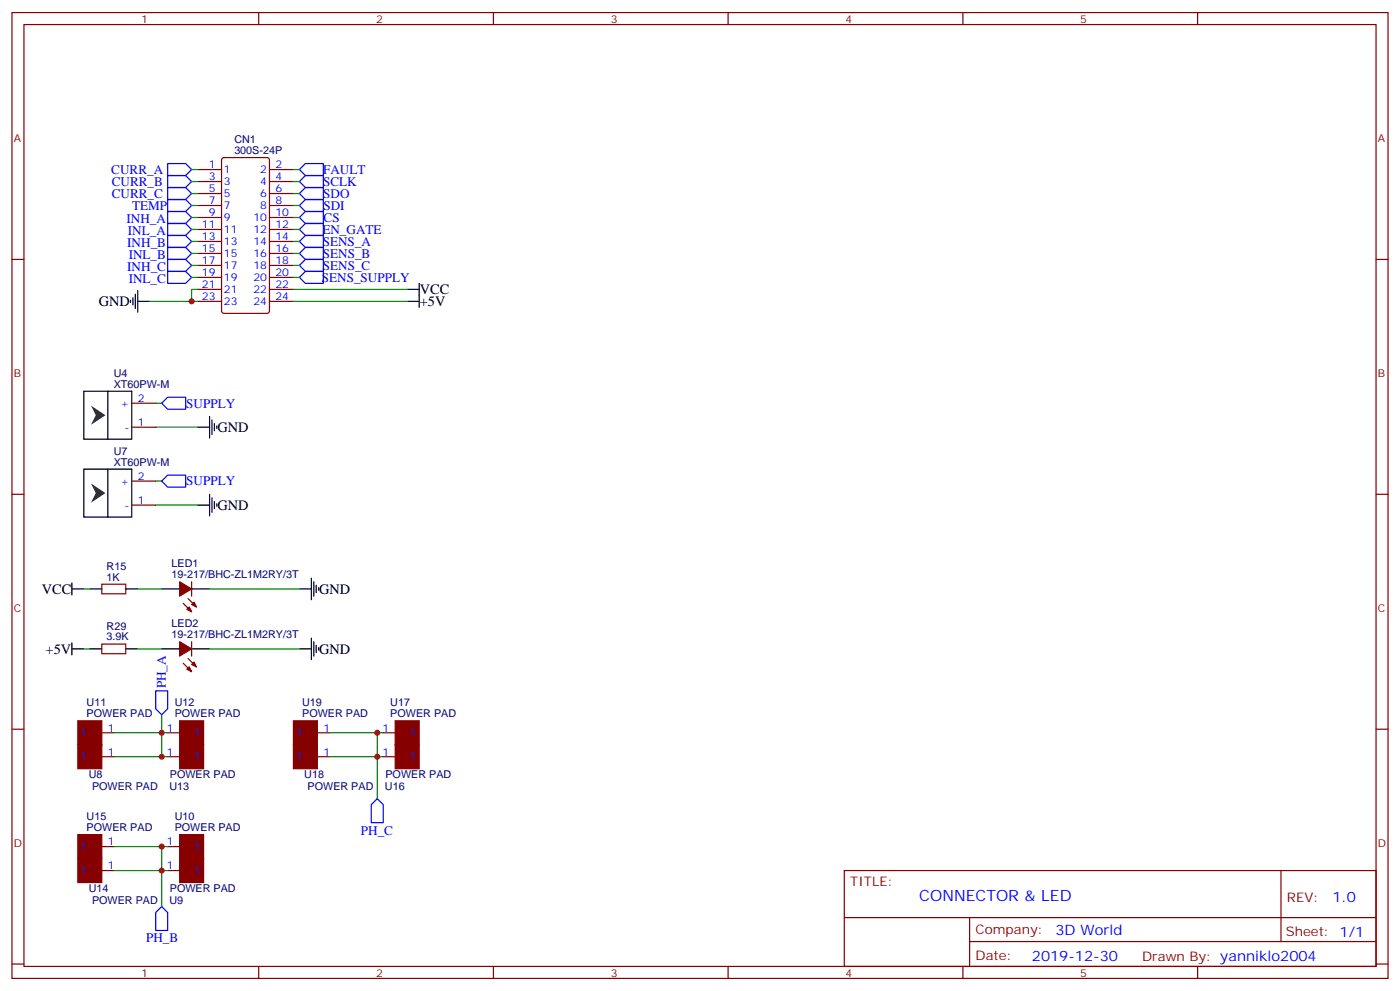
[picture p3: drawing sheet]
<svg xmlns="http://www.w3.org/2000/svg" width="412mm" height="292mm" viewBox="0 0 412 292" stroke-linecap="round" stroke-linejoin="round" font-family="sans-serif">
<g fill="none" stroke="#870000" stroke-width=".35">
<path d="M3.5 3.7h405.4v284.3h-405.4zM7.1 7.2h398.2v277.3h-398.2zM76.2 3.7v3.5M145.3 3.7v3.5M214.5 3.7v3.5M283.6 3.7v3.5M352.8 3.7v3.5M58.2 49.9h7.1M58.2 53.4h7.1M58.2 57h7.1M65.5 46.6l.5-.2h12.7l.6 .4 .1 44.7-.5 .7-12.9 .1-.7-.5v-44.7zM79.4 49.9h7"/>
<path d="M79.4 53.4h7M79.4 57h7M3.5 76.4h3.6M58.2 60.5h7.1M58.2 64h7.1M58.2 67.6h7.1M58.2 71.1h7.1M58.2 74.6h7.1M58.2 78.1h7.1M79.4 60.5h7M79.4 64h7M79.4 67.6h7"/>
<path d="M79.4 71.1h7M79.4 74.6h7M79.4 78.1h7M405.3 76.4h3.6M58.2 81.7h7.1M58.2 85.2h7.1M58.2 88.7h7.1M79.4 81.7h7M79.4 85.2h7M79.4 88.7h7M3.5 145.5h3.6M38.8 148.7h7.1"/>
<path d="M38.8 141.6h7.1M405.3 145.5h3.6M3.5 214.7h3.6M405.3 214.7h3.6M248.7 256.3h156.6v28.2h-156.6zM377.3 256.3v20.9M248.7 270.1h156.5M285.6 277.2h119.6M285.6 270.1v14.2M3.5 283.8h3.6M76.2 284.5v3.5M145.3 284.5v3.5"/>
<path d="M214.5 284.5v3.5M283.6 284.5v3.5M352.8 284.5v3.5M405.3 283.8h3.6"/>
</g>
<path d="M24.7 138.1h7v14.1h-7zM31.7 138.1h7.1v14.1h-7.1" fill="none" stroke="#000" stroke-width=".35"/>
<path d="M26.8 142.3l4.2 2.9-4.2 2.8 1.4-2.8z" fill="#333"/>
<path d="M24.7 115.2h7v14.1h-7zM31.7 115.2h7.1v14.1h-7.1" fill="none" stroke="#000" stroke-width=".35"/>
<path d="M38.8 118.7h7.1M38.8 125.8h7.1" fill="none" stroke="#870000" stroke-width=".35"/>
<path d="M26.8 119.4l4.2 2.8-4.2 2.9 1.4-2.9z" fill="#333"/>
<g fill="none" stroke="#870000" stroke-width=".35">
<path d="M30 172h7v2.8h-7zM54 177.6l2.4 2.5M55.4 176.2l2.5 2.5M56.4 171.3v4.2M30 189.6h7v2.8h-7zM54 195.3l2.4 2.4M55.4 193.9l2.5 2.4M56.4 188.9v4.2M26.5 215.7h7M49.4 215.7h7M90 215.7h7M112.9 215.7h7"/>
<path d="M26.5 222.8h7M49.4 222.8h7M90 222.8h7M112.9 222.8h7M26.5 256.3h7M26.5 249.2h7M49.4 256.3h7M49.4 249.2h7"/>
</g>
<g fill="#870000" stroke="#870000" stroke-width=".35">
<path d="M52.9 171.3l3.5 2.1-3.5 2.1z"/>
<path d="M57.1 177.3l.8 1.4-1.5-.7z"/>
<path d="M55 179.4l.7-.7 .7 1.4z"/>
<path d="M52.9 188.9l3.5 2.1-3.5 2.1z"/>
<path d="M56.4 195.6l.7-.7 .8 1.4z"/>
<path d="M55 197l.7-.7 .7 1.4z"/>
<path d="M22.9 212.2h7.1v7.1h-7.1z"/>
<path d="M22.9 219.3h7.1v7h-7.1z"/>
<path d="M52.9 212.2h7.1v7.1h-7.1z"/>
<path d="M52.9 219.3h7.1v7h-7.1z"/>
<path d="M52.9 252.8h7.1v7h-7.1z"/>
<path d="M52.9 245.7h7.1v7.1h-7.1z"/>
<path d="M22.9 252.8h7.1v7h-7.1z"/>
<path d="M22.9 245.7h7.1v7.1h-7.1z"/>
<path d="M116.4 219.3h7.1v7h-7.1z"/>
<path d="M116.4 212.2h7.1v7.1h-7.1z"/>
<path d="M86.4 219.3h7.1v7h-7.1z"/>
<path d="M86.4 212.2h7.1v7.1h-7.1z"/>
</g>
<g fill="none" stroke="#000" stroke-width=".35">
<path d="M38.5 88.4v.7M39.2 87.7v2.1M39.9 86.6v4.2M40.6 88.7h3.5M40.6 85.5v6.4M119.9 85.2h3.6M119.9 88.7h3.6M123.5 83.4v7.1M58.2 125.8h3.5M61.7 122.6v6.3M62.4 123.6v4.3M63.1 124.7v2.1"/>
<path d="M63.9 125.4v.7M58.2 148.7h3.5M61.7 145.5v6.4M62.4 146.6v4.2M63.1 147.6v2.2M63.9 148.3v.7M21.2 173.4h3.5M21.2 171.6v3.6M26.5 173.4h3.5M37 173.4h3.6M47.6 173.4h5.3M56.4 173.4h5.3"/>
<path d="M88.2 173.4h3.5M91.7 170.2v6.4M92.4 171.3v4.2M93.1 172.3v2.1M93.8 173v.7M21.2 191h3.5M21.2 189.3v3.5M26.5 191h3.5M37 191h3.6M47.6 191h5.3M56.4 191h5.3M88.2 191h3.5"/>
<path d="M91.7 187.9v6.3M92.4 188.9v4.2M93.1 190v2.1M93.8 190.7v.7"/>
</g>
<g fill="none" stroke="#00f" stroke-width=".35">
<path d="M49.4 48.2h5.3l1.7 1.7-1.7 1.8h-5.3zM49.4 51.7h5.3l1.7 1.7-1.7 1.8h-5.3zM49.4 55.2h5.3l1.7 1.8-1.7 1.7h-5.3zM49.4 58.7h5.3l1.7 1.8-1.7 1.8h-5.3zM88.2 49.9l1.8-1.7h5.2v3.5h-5.2zM88.2 57l1.8-1.8h5.2v3.5h-5.2zM88.2 53.4l1.8-1.7h5.2v3.5h-5.2zM49.4 62.3h5.3l1.7 1.7-1.7 1.8h-5.3zM49.4 65.8h5.3l1.7 1.8-1.7 1.7h-5.3zM49.4 69.3h5.3l1.7 1.8-1.7 1.7h-5.3zM49.4 72.8h5.3l1.7 1.8-1.7 1.8h-5.3zM49.4 79.9h5.3l1.7 1.8-1.7 1.7h-5.3z"/>
<path d="M49.4 76.4h5.3l1.7 1.7-1.7 1.8h-5.3zM88.2 64l1.8-1.7h5.2v3.5h-5.2zM88.2 60.5l1.8-1.8h5.2v3.6h-5.2zM88.2 67.6l1.8-1.8h5.2v3.5h-5.2zM88.2 74.6l1.8-1.8h5.2v3.6h-5.2zM88.2 78.1l1.8-1.7h5.2v3.5h-5.2zM90 69.3h5.2v3.5h-5.2l-1.8-1.7zM88.2 81.7l1.8-1.8h5.2v3.5h-5.2zM47.6 118.7l1.8-1.8h5.3v3.6h-5.3zM47.6 141.6l1.8-1.7h5.3v3.5h-5.3zM45.9 203.4h3.5v5.3l-1.8 1.7-1.7-1.7zM111.1 235.1l1.8 1.8v5.3h-3.5v-5.3z"/>
<path d="M47.6 266.9l1.8 1.7v5.3h-3.5v-5.3z"/>
</g>
<g fill="none" stroke="#008700" stroke-width=".35">
<path d="M56.4 49.9h1.8M56.4 53.4h1.8M56.4 57h1.8M86.4 49.9h1.8M86.4 53.4h1.8M86.4 57h1.8M56.4 60.5h1.8M56.4 64h1.8M56.4 67.6h1.8M56.4 71.1h1.8M56.4 74.6h1.8M56.4 78.1h1.8"/>
<path d="M86.4 60.5h1.8M86.4 64h1.8M86.4 67.6h1.8M86.4 71.1h1.8M86.4 74.6h1.8M86.4 78.1h1.8M44.1 88.7h14.1M56.4 81.7h1.8M58.2 85.2h-1.8v3.5M86.4 81.7h1.8M86.4 85.2h33.5M86.4 88.7h33.5"/>
<path d="M45.9 118.7h1.7M45.9 125.8h12.3M45.9 148.7h12.3M45.9 141.6h1.7M24.7 173.4h1.8M40.6 173.4h7M61.7 173.4h26.5M24.7 191h1.8M40.6 191h7M61.7 191h26.5M33.5 215.7h15.9M47.6 210.4v12.4"/>
<path d="M97 215.7h15.9M111.1 215.7v19.4M33.5 222.8h15.9M97 222.8h15.9M33.5 249.2h15.9M33.5 256.3h15.9M47.6 249.2v17.7"/>
</g>
<g fill="#c00">
<circle cx="111.1" cy="215.7" r=".88"/>
<circle cx="47.6" cy="249.2" r=".88"/>
<circle cx="47.6" cy="215.7" r=".88"/>
<circle cx="56.4" cy="88.7" r=".88"/>
<circle cx="47.6" cy="222.8" r=".88"/>
<circle cx="47.6" cy="256.3" r=".88"/>
<circle cx="111.1" cy="222.8" r=".88"/>
</g>
<text font-size="4.6" fill="#00f" x="270.8" y="265.3">CONNECTOR &amp; LED</text>
<g font-size="4.2">
<text x="123.7" y="86.6">VCC</text>
<text x="29.1" y="90.2">GND</text>
<text x="123.6" y="90.2">+5V</text>
<text x="64" y="127.2">GND</text>
<text x="64" y="150.1">GND</text>
<text x="12.3" y="174.8">VCC</text>
<text x="94" y="174.8">GND</text>
<text x="13.4" y="192.5">+5V</text>
<text x="94" y="192.5">GND</text>
</g>
<g font-size="4.2" fill="#00f">
<text x="392.5" y="265.6">1.0</text>
<text x="310.9" y="275.1">3D World</text>
<text x="304" y="282.9">2019-12-30</text>
</g>
<g font-size="3.9" fill="#00f">
<text x="32.8" y="51.2">CURR_A</text>
<text x="95.2" y="51.2">FAULT</text>
<text x="32.9" y="54.7">CURR_B</text>
<text x="32.9" y="58.2">CURR_C</text>
<text x="95.2" y="54.7">SCLK</text>
<text x="95.2" y="58.2">SDO</text>
<text x="37.3" y="65.8">INH_A</text>
<text x="38.9" y="61.8">TEMP</text>
<text x="95.3" y="61.8">SDI</text>
<text x="95.3" y="65.3">CS</text>
<text x="37.7" y="69.3">INL_A</text>
<text x="95" y="68.8">EN_GATE</text>
<text x="37.5" y="72.8">INH_B</text>
<text x="37.9" y="76.4">INL_B</text>
<text x="95.1" y="72.3">SENS_A</text>
<text x="95.1" y="75.9">SENS_B</text>
<text x="37.5" y="79.9">INH_C</text>
<text x="37.9" y="83.4">INL_C</text>
<text x="94.8" y="82.9">SENS_SUPPLY</text>
<text x="95.1" y="79.4">SENS_C</text>
<text x="54.9" y="120">SUPPLY</text>
<text x="54.9" y="142.9">SUPPLY</text>
<text x="48.9" y="202.7" transform="rotate(-90 48.9 202.7)">PH_A</text>
<text x="106.3" y="245.8">PH_C</text>
<text x="43" y="277.4">PH_B</text>
</g>
<g font-size="3.9" fill="#800">
<text x="250.5" y="260.9">TITLE:</text>
<text x="379.1" y="265.6">REV:</text>
<text x="287.4" y="275.1">Company:</text>
<text x="378.7" y="275.7">Sheet: 1/1</text>
<text x="287.4" y="282.8">Date:</text>
<text x="336.4" y="282.8">Drawn By: yanniklo2004</text>
</g>
<g font-size="3.2" fill="#800">
<text x="41.6" y="6.7">1</text>
<text x="110.8" y="6.7">2</text>
<text x="179.9" y="6.7">3</text>
<text x="249.1" y="6.7">4</text>
<text x="318.2" y="6.7">5</text>
<text x="4.1" y="41.8">A</text>
<text x="405.9" y="41.8">A</text>
<text x="4.1" y="110.9">B</text>
<text x="405.9" y="110.9">B</text>
<text x="4.1" y="180.1">C</text>
<text x="405.9" y="180.1">C</text>
<text x="4.1" y="249.2">D</text>
<text x="405.9" y="249.2">D</text>
<text x="41.6" y="287.5">1</text>
<text x="110.8" y="287.5">2</text>
<text x="179.9" y="287.5">3</text>
<text x="249.1" y="287.5">4</text>
<text x="318.2" y="287.5">5</text>
</g>
<g font-size="3.2" fill="#000080">
<text x="69" y="45.2">300S-24P</text>
<text x="69" y="42">CN1</text>
<text x="33.5" y="111">U4</text>
<text x="33.5" y="114.1">XT60PW-M</text>
<text x="33.5" y="137.1">XT60PW-M</text>
<text x="33.5" y="133.8">U7</text>
<text x="31.4" y="167.7">R15</text>
<text x="50.6" y="167">LED1</text>
<text x="31.4" y="170.9">1K</text>
<text x="50.6" y="170.2">19-217/BHC-ZL1M2RY/3T</text>
<text x="31.4" y="185.3">R29</text>
<text x="50.6" y="184.7">LED2</text>
<text x="31.4" y="188.6">3.9K</text>
<text x="50.6" y="187.9">19-217/BHC-ZL1M2RY/3T</text>
<text x="25.5" y="207.9">U11</text>
<text x="51.5" y="207.9">U12</text>
<text x="89" y="207.9">U19</text>
<text x="115" y="207.9">U17</text>
<text x="25.5" y="211.1">POWER PAD</text>
<text x="51.5" y="211.1">POWER PAD</text>
<text x="89" y="211.1">POWER PAD</text>
<text x="115" y="211.1">POWER PAD</text>
<text x="26.1" y="229.2">U8</text>
<text x="27.1" y="232.7">POWER PAD</text>
<text x="49.9" y="232.7">U13</text>
<text x="50" y="229.2">POWER PAD</text>
<text x="89.6" y="229.2">U18</text>
<text x="90.6" y="232.7">POWER PAD</text>
<text x="113.4" y="232.7">U16</text>
<text x="113.5" y="229.2">POWER PAD</text>
<text x="25.5" y="244.7">POWER PAD</text>
<text x="25.5" y="241.4">U15</text>
<text x="51.5" y="244.7">POWER PAD</text>
<text x="51.5" y="241.4">U10</text>
<text x="26.1" y="262.7">U14</text>
<text x="50" y="262.7">POWER PAD</text>
<text x="27.1" y="266.2">POWER PAD</text>
<text x="49.9" y="266.2">U9</text>
</g>
<g font-size="3.2" fill="#00f">
<text x="61.5" y="49.6">1</text>
<text x="61.5" y="53.1">3</text>
<text x="66" y="51">1</text>
<text x="76.7" y="51">2</text>
<text x="81.1" y="49.6">2</text>
<text x="81.1" y="53.1">4</text>
<text x="61.5" y="56.6">5</text>
<text x="66" y="54.5">3</text>
<text x="66" y="58">5</text>
<text x="76.7" y="54.5">4</text>
<text x="76.7" y="58">6</text>
<text x="81.1" y="56.6">6</text>
<text x="61.5" y="60.1">7</text>
<text x="61.5" y="63.7">9</text>
<text x="66" y="61.6">7</text>
<text x="66" y="65.1">9</text>
<text x="74.6" y="65.1">10</text>
<text x="76.7" y="61.6">8</text>
<text x="81.1" y="60.1">8</text>
<text x="81.1" y="63.7">10</text>
<text x="59.5" y="67.2">11</text>
<text x="59.5" y="70.7">13</text>
<text x="66" y="68.6">11</text>
<text x="74.6" y="68.6">12</text>
<text x="81.1" y="67.2">12</text>
<text x="81.1" y="70.7">14</text>
<text x="59.5" y="74.3">15</text>
<text x="59.5" y="77.8">17</text>
<text x="66" y="72.1">13</text>
<text x="66" y="75.7">15</text>
<text x="74.6" y="72.1">14</text>
<text x="74.6" y="75.7">16</text>
<text x="81.1" y="74.3">16</text>
<text x="81.1" y="77.8">18</text>
<text x="59.5" y="81.3">19</text>
<text x="66" y="79.2">17</text>
<text x="66" y="82.7">19</text>
<text x="74.6" y="79.2">18</text>
<text x="74.6" y="82.7">20</text>
<text x="81.1" y="81.3">20</text>
<text x="59.5" y="84.8">21</text>
<text x="59.5" y="88.4">23</text>
<text x="66" y="86.3">21</text>
<text x="66" y="89.8">23</text>
<text x="74.6" y="86.3">22</text>
<text x="74.6" y="89.8">24</text>
<text x="81.1" y="84.8">22</text>
<text x="81.1" y="88.4">24</text>
<text x="35.5" y="119.8">+</text>
<text x="40.6" y="118.4">2</text>
<text x="40.6" y="125.4">1</text>
<text x="36.7" y="126.8">-</text>
<text x="35.5" y="142.7">+</text>
<text x="40.6" y="141.3">2</text>
<text x="36.7" y="149.8">-</text>
<text x="40.6" y="148.3">1</text>
<text x="31.7" y="215.4">1</text>
<text x="49.1" y="215.4">1</text>
<text x="95.2" y="215.4">1</text>
<text x="112.6" y="215.4">1</text>
<text x="23.7" y="216.8">1</text>
<text x="57.1" y="216.8">1</text>
<text x="87.2" y="216.8">1</text>
<text x="120.6" y="216.8">1</text>
<text x="23.7" y="223.8">1</text>
<text x="31.7" y="222.4">1</text>
<text x="49.1" y="222.4">1</text>
<text x="57.1" y="223.8">1</text>
<text x="87.2" y="223.8">1</text>
<text x="95.2" y="222.4">1</text>
<text x="112.6" y="222.4">1</text>
<text x="120.6" y="223.8">1</text>
<text x="23.7" y="250.3">1</text>
<text x="31.7" y="248.9">1</text>
<text x="49.1" y="248.9">1</text>
<text x="57.1" y="250.3">1</text>
<text x="23.7" y="257.4">1</text>
<text x="31.7" y="255.9">1</text>
<text x="49.1" y="255.9">1</text>
<text x="57.1" y="257.4">1</text>
</g>
</svg>
